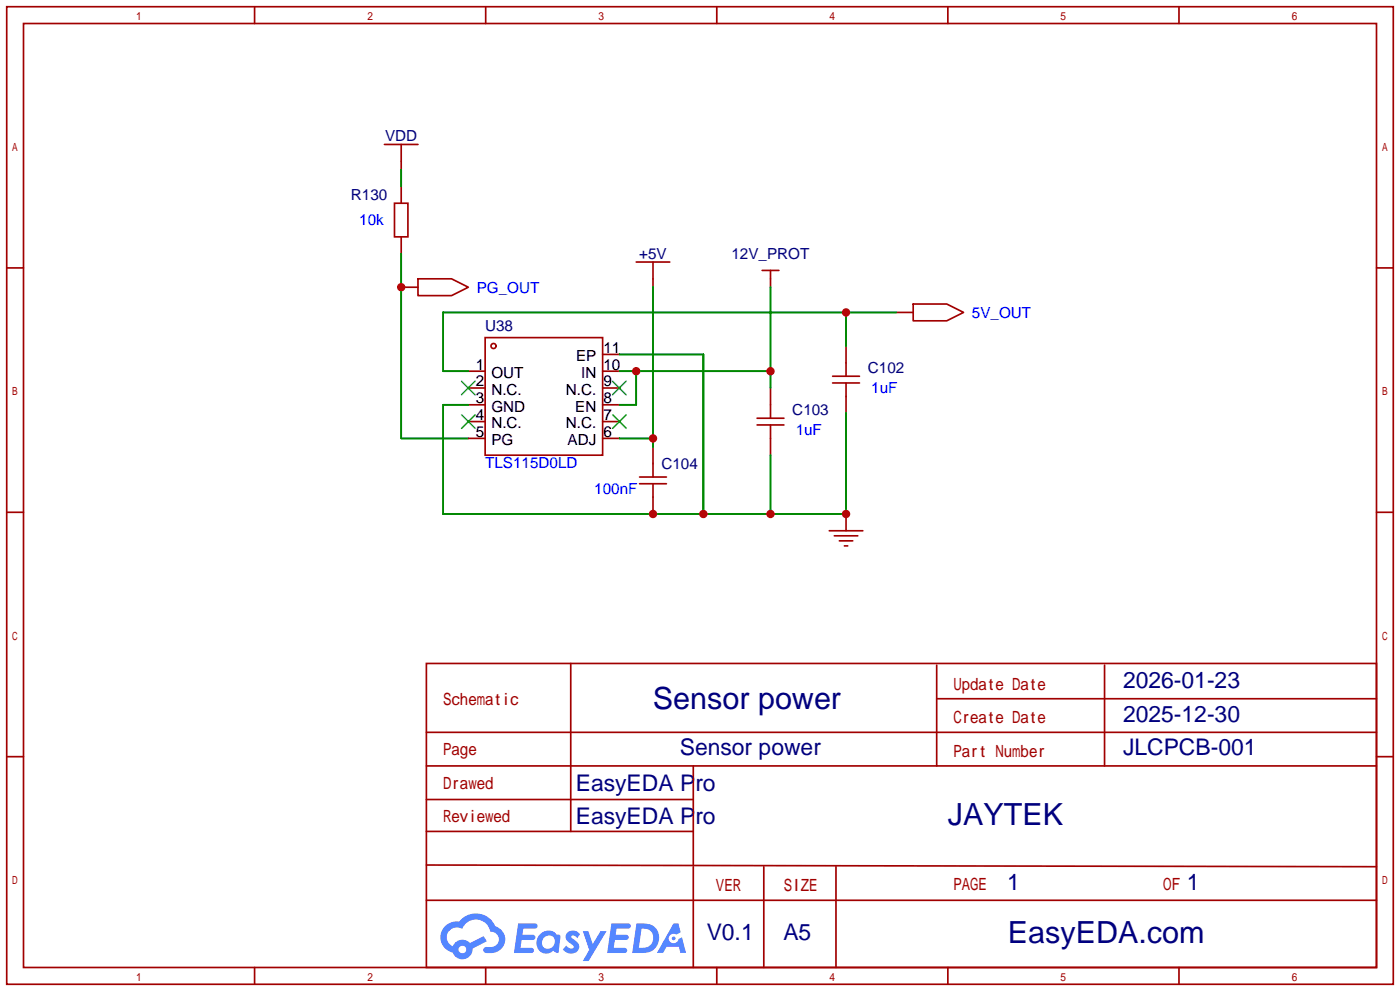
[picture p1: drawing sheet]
<svg xmlns="http://www.w3.org/2000/svg" width="212mm" height="150mm" viewBox="0 0 212 150" stroke-linecap="round" stroke-linejoin="round" font-family="sans-serif">
<g fill="none" stroke="#a10000" stroke-width=".25">
<path d="M1 1h209.8v147.8h-209.8zM3.6 3.6h204.7v142.7h-204.7zM38.5 1v2.6M73.5 1v2.6M108.5 1v2.6M143.4 1v2.6M178.4 1v2.6M58.2 21.8h5M59.7 30.7h2v5.1h-2zM60.7 21.8v3.9M60.7 28.2v2.5M60.7 35.8v2.6"/>
<path d="M96.3 39.6h5M98.8 39.6v3.8M1 40.5h2.6M60.7 43.4h2.5M63.2 42.2h5.1l2.6 1.2-2.6 1.3h-5.1zM115.3 40.9h2.6M116.6 40.9v2.5M116.6 58.7v4.5M126 56.9h4M126 57.9h4M128 52.3v4.6M128 57.9v4.6"/>
<path d="M135.6 47.2h2.6M138.2 46h5.1l2.5 1.2-2.5 1.3h-5.1zM208.3 40.5h2.5M1 77.5h2.6M96.8 72.1h4M96.8 73.2h4M98.8 67.6v4.5M98.8 73.2v4.5M114.6 63.2h4M114.6 64.3h4M116.6 64.3v4.5M128 77.7v2.6"/>
<path d="M208.3 77.5h2.5M125.5 80.3h5.1M126.2 81h3.6M127 81.8h2M127.8 82.5h.5M1 114.4h2.6M64.5 100.3h143.8v46h-143.8zM64.5 115.8h143.8M64.5 110.7h143.8M86.4 100.3v25.4M104.9 115.8v15M141.7 100.6v15.2"/>
<path d="M141.7 105.7h66.6M167.1 100.6v15.2M208.3 114.4h2.5M64.5 120.9h40.4M64.5 136.1h143.8M64.5 130.8l143.8 .3M64.5 125.7h40.4M104.9 131.1v15.2M115.6 131.1v15.2M126.5 131.1v15.2M38.5 146.3v2.5M73.5 146.3v2.5"/>
<path d="M108.5 146.3v2.5M143.4 146.3v2.5M178.4 146.3v2.5"/>
</g>
<path d="M60.7 25.7v2.5M60.7 38.4v27.9h10.2" fill="none" stroke="#008700" stroke-width=".25"/>
<g fill="#5487ff">
<path d="M85.9 141a1.3 1.3 0 0 1 1.8 .3l-.4 .6a.54 .54 0 0 0-.9-.2l.1 .1a2.32 2.32 0 0 1 1.1 1.4 1.36 1.36 0 0 1-1.1 1 1.36 1.36 0 0 1-1.3-.6l.5-.6a.7 .7 0 0 0 1.1 .3l-.1-.3a2.4 2.4 0 0 1-1.1-1.3l.1-.5z"/>
<path d="M88.2 140.8h.8l.7 2 1.2-2h.9l-2.7 4.5h-.9l1-1.6z"/>
<path d="M78.4 139.6h1.6a1.31 1.31 0 0 1 1.3 .2 .4 .4 0 0 1-.4 .6h-1.7l-.2 1h1.7a.4 .4 0 0 1 .3 .4 .4 .4 0 0 1-.4 .4l-1.7-.1-.1 1.2h.8a1.23 1.23 0 0 1 1.1 .2 .39 .39 0 0 1-.3 .6h-2.6z"/>
<path d="M92.5 139.6h1.6a1.32 1.32 0 0 1 1.3 .2 .39 .39 0 0 1-.4 .6h-1.7l-.1 1h1.6a.4 .4 0 0 1 .3 .4 .4 .4 0 0 1-.4 .3h-1.7l-.1 1.2h.8a1.23 1.23 0 0 1 1.2 .2 .39 .39 0 0 1-.4 .6h-2.6z"/>
<path d="M101.9 139.6h.7l.4 1.4-.6 .3a.75 .75 0 0 0-1.2 .3 .75 .75 0 0 0 .5 1.1 .75 .75 0 0 0 1-.7l.5-.3 .6 2.4h-.8l-.3-.9h-1.8l-.6 .9h-.9z"/>
<path d="M96.3 139.6l-.6 4.5h1.4a2.27 2.27 0 0 0 2.5-1.6 2.27 2.27 0 0 0-1.3-2.7zM97.1 140.4a1.5 1.5 0 0 1 1.8 1.6 1.5 1.5 0 0 1-2 1.3h-.2z"/>
<path d="M81.7 141.3a1.62 1.62 0 0 0-.4 2.1 1.62 1.62 0 0 0 2.1 .6l.3-.2 .4 .2 .4 .1 .3-2.5-.2-.2-.1-.1a.57 .57 0 0 1-.6-.3 1.73 1.73 0 0 0-2.2 .3zM82.3 141.8a.96 .96 0 0 1 1.5 0 .96 .96 0 0 1-.2 1.4 .95 .95 0 0 1-1.4 0 .95 .95 0 0 1 .1-1.4z"/>
<path d="M67.4 140a2.37 2.37 0 0 0 1.1 4.1 1.54 1.54 0 0 0 1.8 .9 1.54 1.54 0 0 0 1.2-1.6l2.2-1-.5-.8-2.1 1a1.57 1.57 0 0 0-2.6 .5 1.5 1.5 0 0 1-.7-2.1 1.5 1.5 0 0 1 2.2-.5 2.23 2.23 0 0 1 2.2-1.4 2.23 2.23 0 0 1 2 1.8 1.16 1.16 0 0 1 1.3 1.1 1.16 1.16 0 0 1-1.1 1.2h-.7a.47 .47 0 0 0-.6 .4 .47 .47 0 0 0 .5 .5 2.26 2.26 0 0 0 2.8-2.5 2.12 2.12 0 0 0-1.5-1.5 3.2 3.2 0 0 0-5.4-.7l-.4-.1a2.55 2.55 0 0 0-1.7 .7zM69.4 143.6a.6 .6 0 0 1 1.2 0 .6 .6 0 0 1-1.2 0z"/>
<circle cx="101.9" cy="141.9" r=".28"/>
</g>
<g fill="none" stroke="#a10000" stroke-width=".25">
<path d="M70.9 56.1h2.5M70.9 58.7h2.5M73.4 51.1h17.8v17.7h-17.8zM91.2 56.1h2.5M91.2 58.7h2.5M91.2 53.6h2.5M70.9 61.2h2.5M70.9 63.8h2.5M70.9 66.3h2.5M91.2 61.2h2.5M91.2 63.8h2.5M91.2 66.3h2.5"/>
<circle cx="74.7" cy="52.3" r=".38"/>
</g>
<path d="M69.8 57.7l2.1 2M71.9 57.7l-2.1 2M92.7 57.7l2 2M94.7 57.7l-2 2M69.8 62.7l2.1 2.1M71.9 62.7l-2.1 2.1M92.7 62.7l2 2.1M94.7 62.7l-2 2.1" fill="none" stroke="#3c3" stroke-width=".25"/>
<path d="M93.7 56.1h22.9M93.7 53.6h12.7v24.1M96.3 56.1v5.1h-2.6M98.8 43.4v24.2M116.6 43.4v15.3M128 47.2v5.1M135.6 47.2h-68.5v8.9h3.8M70.9 61.2h-3.8v16.5h60.9v-15.2M93.7 66.3h5.1M116.6 68.8v8.9" fill="none" stroke="#008700" stroke-width=".25"/>
<g fill="#c00">
<circle cx="60.7" cy="43.4" r=".63"/>
<circle cx="96.3" cy="56.1" r=".63"/>
<circle cx="116.6" cy="56.1" r=".63"/>
<circle cx="128" cy="77.7" r=".63"/>
<circle cx="116.6" cy="77.7" r=".63"/>
<circle cx="106.4" cy="77.7" r=".63"/>
<circle cx="98.8" cy="77.7" r=".63"/>
<circle cx="98.8" cy="66.3" r=".63"/>
<circle cx="128" cy="47.2" r=".63"/>
</g>
<g font-size="4.6" fill="#000080">
<text x="98.8" y="107.3">Sensor power</text>
<text x="143.4" y="124.8">JAYTEK</text>
<text x="152.5" y="142.6">EasyEDA.com</text>
</g>
<g font-size="3.5" fill="#000080">
<text x="169.9" y="104.1">2026-01-23</text>
<text x="169.9" y="109.2">2025-12-30</text>
<text x="87.1" y="119.6">EasyEDA Pro</text>
<text x="102.9" y="114.2">Sensor power</text>
<text x="169.9" y="114.2">JLCPCB-001</text>
<text x="87.1" y="124.7">EasyEDA Pro</text>
<text x="152.4" y="134.6">1</text>
<text x="179.6" y="134.6">1</text>
<text x="106.9" y="142.2">V0.1</text>
<text x="118.5" y="142.2">A5</text>
</g>
<g font-size="2.5" fill="#a00000">
<text x="67.1" y="106.6">Schematic</text>
<text x="144.3" y="104.3">Update Date</text>
<text x="144.3" y="109.3">Create Date</text>
<text x="67.1" y="119.3">Drawed</text>
<text x="67.1" y="114.2">Page</text>
<text x="144.3" y="114.4">Part Number</text>
<text x="67.1" y="124.3">Reviewed</text>
<text x="108.3" y="134.7">VER</text>
<text x="118.6" y="134.7">SIZE</text>
<text x="144.3" y="134.5">PAGE</text>
<text x="176" y="134.5">OF</text>
</g>
<g font-size="2.3" fill="#000080">
<text x="58.3" y="21.4">VDD</text>
<text x="53.1" y="30.3">R130</text>
<text x="96.7" y="39.2">+5V</text>
<text x="110.7" y="39.2">12V_PROT</text>
<text x="73.4" y="50">U38</text>
<text x="131.3" y="56.4">C102</text>
<text x="119.9" y="62.7">C103</text>
<text x="100.1" y="70.9">C104</text>
</g>
<g font-size="2.3" fill="#00f">
<text x="54.4" y="34.1">10k</text>
<text x="72.1" y="44.2">PG_OUT</text>
<text x="147.1" y="48.1">5V_OUT</text>
<text x="131.8" y="59.5">1uF</text>
<text x="120.4" y="65.8">1uF</text>
<text x="73.4" y="70.8">TLS115D0LD</text>
<text x="89.9" y="74.7">100nF</text>
</g>
<g font-size="2.3">
<text x="91.3" y="53.4">11</text>
<text x="72" y="55.9">1</text>
<text x="72" y="58.4">2</text>
<text x="74.3" y="57.2">OUT</text>
<text x="74.3" y="59.7">N.C.</text>
<text x="85.6" y="59.7">N.C.</text>
<text x="87.2" y="54.6">EP</text>
<text x="87.9" y="57.2">IN</text>
<text x="91.3" y="58.4">9</text>
<text x="91.3" y="55.9">10</text>
<text x="72" y="61">3</text>
<text x="72" y="63.5">4</text>
<text x="74.3" y="62.3">GND</text>
<text x="74.3" y="64.8">N.C.</text>
<text x="85.6" y="64.8">N.C.</text>
<text x="87" y="62.3">EN</text>
<text x="91.3" y="63.5">7</text>
<text x="91.3" y="61">8</text>
<text x="72" y="66.1">5</text>
<text x="74.3" y="67.3">PG</text>
<text x="85.9" y="67.3">ADJ</text>
<text x="91.3" y="66.1">6</text>
</g>
</svg>
